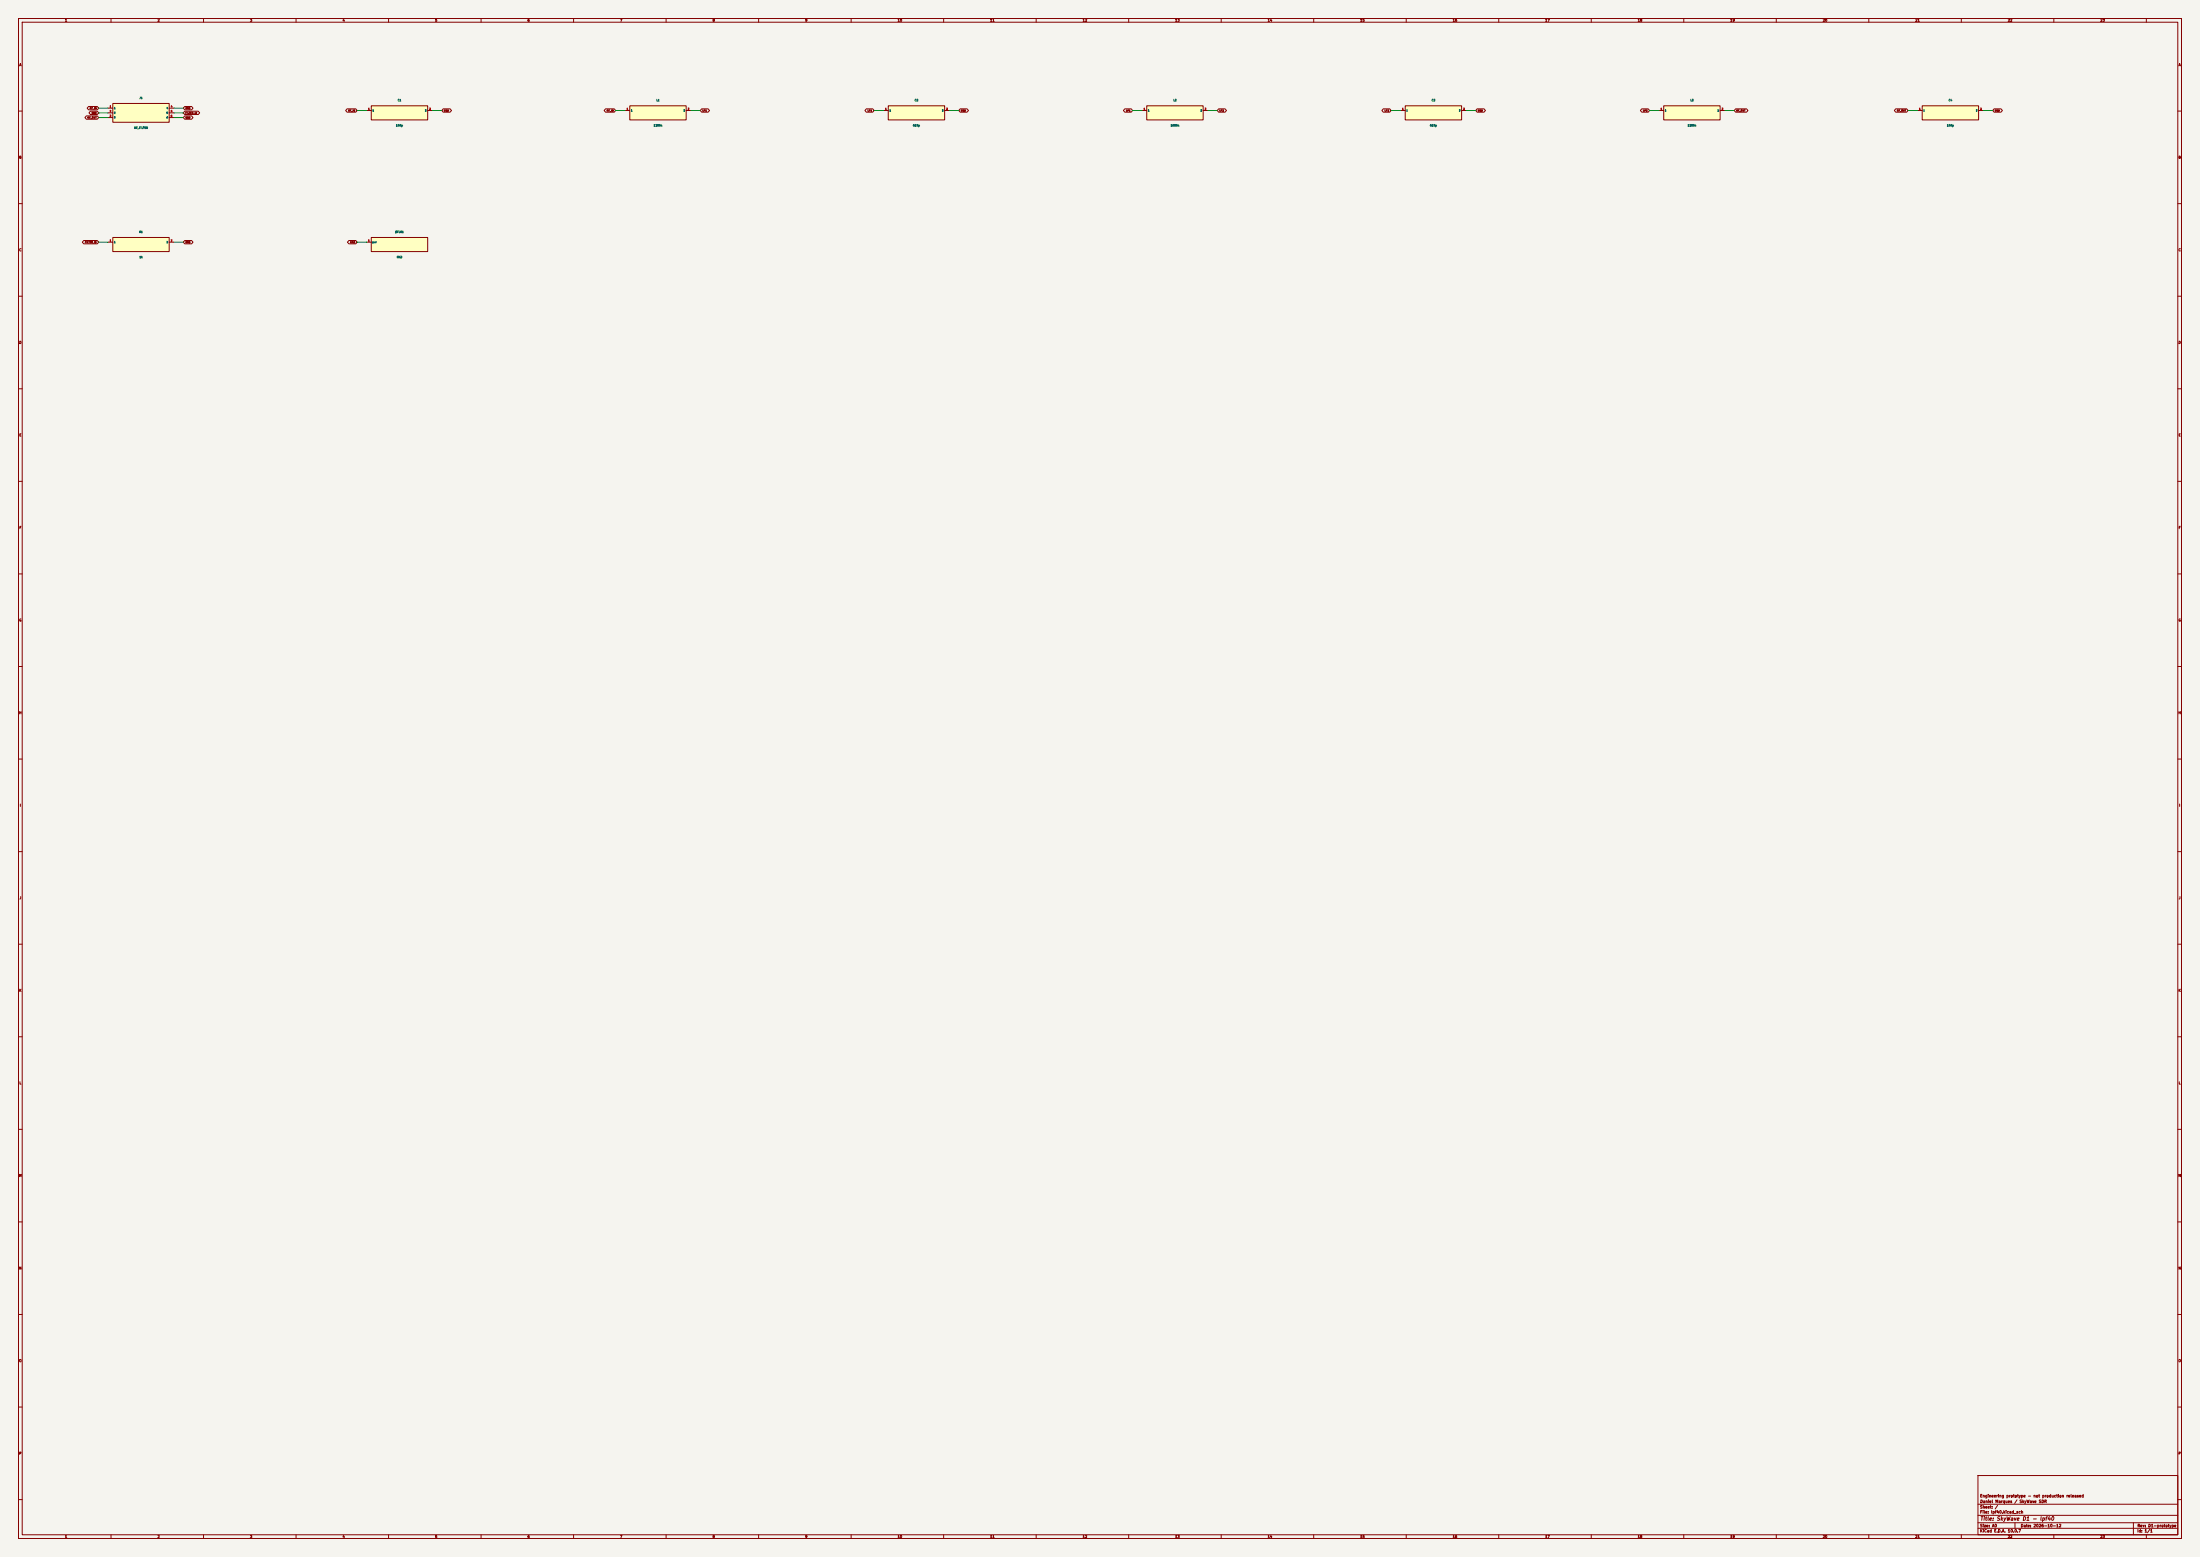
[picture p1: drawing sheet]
(kicad_sch (version 20230121) (generator eeschema) (paper "A0") (title_block (title "SkyWave D1 - lpf40") (date "2026-10-12") (rev "D1-prototype") (company "Daniel Marques / SkyWave SDR") (comment 1 "Engineering prototype - not production released"))
(lib_symbols
(symbol "SkyWave:lpf40_J1" (pin_names (offset 0.508)) (in_bom yes) (on_board yes)
(property "Reference" "J1" (at 0 7.62 0) (effects (font (size 1.27 1.27))))
(property "Value" "HF_FILTER" (at 0 -7.62 0) (effects (font (size 1 1))))
(symbol "lpf40_J1_0_1" (rectangle (start -15.24 5.08) (end 15.24 -5.08) (stroke (width 0.254) (type default)) (fill (type background))))
(symbol "lpf40_J1_1_1"
(pin passive line (at -17.78 2.54 0) (length 2.54) (name "1" (effects (font (size 0.9 0.9)))) (number "1" (effects (font (size 0.9 0.9)))))
(pin passive line (at -17.78 0.0 0) (length 2.54) (name "2" (effects (font (size 0.9 0.9)))) (number "2" (effects (font (size 0.9 0.9)))))
(pin passive line (at -17.78 -2.54 0) (length 2.54) (name "3" (effects (font (size 0.9 0.9)))) (number "3" (effects (font (size 0.9 0.9)))))
(pin passive line (at 17.78 2.54 180) (length 2.54) (name "4" (effects (font (size 0.9 0.9)))) (number "4" (effects (font (size 0.9 0.9)))))
(pin passive line (at 17.78 0.0 180) (length 2.54) (name "5" (effects (font (size 0.9 0.9)))) (number "5" (effects (font (size 0.9 0.9)))))
(pin passive line (at 17.78 -2.54 180) (length 2.54) (name "6" (effects (font (size 0.9 0.9)))) (number "6" (effects (font (size 0.9 0.9)))))))
(symbol "SkyWave:lpf40_C1" (pin_names (offset 0.508)) (in_bom yes) (on_board yes)
(property "Reference" "C1" (at 0 6.35 0) (effects (font (size 1.27 1.27))))
(property "Value" "150p" (at 0 -6.35 0) (effects (font (size 1 1))))
(symbol "lpf40_C1_0_1" (rectangle (start -15.24 3.81) (end 15.24 -3.81) (stroke (width 0.254) (type default)) (fill (type background))))
(symbol "lpf40_C1_1_1"
(pin passive line (at -17.78 1.27 0) (length 2.54) (name "1" (effects (font (size 0.9 0.9)))) (number "1" (effects (font (size 0.9 0.9)))))
(pin passive line (at 17.78 1.27 180) (length 2.54) (name "2" (effects (font (size 0.9 0.9)))) (number "2" (effects (font (size 0.9 0.9)))))))
(symbol "SkyWave:lpf40_L1" (pin_names (offset 0.508)) (in_bom yes) (on_board yes)
(property "Reference" "L1" (at 0 6.35 0) (effects (font (size 1.27 1.27))))
(property "Value" "1200n" (at 0 -6.35 0) (effects (font (size 1 1))))
(symbol "lpf40_L1_0_1" (rectangle (start -15.24 3.81) (end 15.24 -3.81) (stroke (width 0.254) (type default)) (fill (type background))))
(symbol "lpf40_L1_1_1"
(pin passive line (at -17.78 1.27 0) (length 2.54) (name "1" (effects (font (size 0.9 0.9)))) (number "1" (effects (font (size 0.9 0.9)))))
(pin passive line (at 17.78 1.27 180) (length 2.54) (name "2" (effects (font (size 0.9 0.9)))) (number "2" (effects (font (size 0.9 0.9)))))))
(symbol "SkyWave:lpf40_C2" (pin_names (offset 0.508)) (in_bom yes) (on_board yes)
(property "Reference" "C2" (at 0 6.35 0) (effects (font (size 1.27 1.27))))
(property "Value" "620p" (at 0 -6.35 0) (effects (font (size 1 1))))
(symbol "lpf40_C2_0_1" (rectangle (start -15.24 3.81) (end 15.24 -3.81) (stroke (width 0.254) (type default)) (fill (type background))))
(symbol "lpf40_C2_1_1"
(pin passive line (at -17.78 1.27 0) (length 2.54) (name "1" (effects (font (size 0.9 0.9)))) (number "1" (effects (font (size 0.9 0.9)))))
(pin passive line (at 17.78 1.27 180) (length 2.54) (name "2" (effects (font (size 0.9 0.9)))) (number "2" (effects (font (size 0.9 0.9)))))))
(symbol "SkyWave:lpf40_L2" (pin_names (offset 0.508)) (in_bom yes) (on_board yes)
(property "Reference" "L2" (at 0 6.35 0) (effects (font (size 1.27 1.27))))
(property "Value" "1800n" (at 0 -6.35 0) (effects (font (size 1 1))))
(symbol "lpf40_L2_0_1" (rectangle (start -15.24 3.81) (end 15.24 -3.81) (stroke (width 0.254) (type default)) (fill (type background))))
(symbol "lpf40_L2_1_1"
(pin passive line (at -17.78 1.27 0) (length 2.54) (name "1" (effects (font (size 0.9 0.9)))) (number "1" (effects (font (size 0.9 0.9)))))
(pin passive line (at 17.78 1.27 180) (length 2.54) (name "2" (effects (font (size 0.9 0.9)))) (number "2" (effects (font (size 0.9 0.9)))))))
(symbol "SkyWave:lpf40_C3" (pin_names (offset 0.508)) (in_bom yes) (on_board yes)
(property "Reference" "C3" (at 0 6.35 0) (effects (font (size 1.27 1.27))))
(property "Value" "620p" (at 0 -6.35 0) (effects (font (size 1 1))))
(symbol "lpf40_C3_0_1" (rectangle (start -15.24 3.81) (end 15.24 -3.81) (stroke (width 0.254) (type default)) (fill (type background))))
(symbol "lpf40_C3_1_1"
(pin passive line (at -17.78 1.27 0) (length 2.54) (name "1" (effects (font (size 0.9 0.9)))) (number "1" (effects (font (size 0.9 0.9)))))
(pin passive line (at 17.78 1.27 180) (length 2.54) (name "2" (effects (font (size 0.9 0.9)))) (number "2" (effects (font (size 0.9 0.9)))))))
(symbol "SkyWave:lpf40_L3" (pin_names (offset 0.508)) (in_bom yes) (on_board yes)
(property "Reference" "L3" (at 0 6.35 0) (effects (font (size 1.27 1.27))))
(property "Value" "1200n" (at 0 -6.35 0) (effects (font (size 1 1))))
(symbol "lpf40_L3_0_1" (rectangle (start -15.24 3.81) (end 15.24 -3.81) (stroke (width 0.254) (type default)) (fill (type background))))
(symbol "lpf40_L3_1_1"
(pin passive line (at -17.78 1.27 0) (length 2.54) (name "1" (effects (font (size 0.9 0.9)))) (number "1" (effects (font (size 0.9 0.9)))))
(pin passive line (at 17.78 1.27 180) (length 2.54) (name "2" (effects (font (size 0.9 0.9)))) (number "2" (effects (font (size 0.9 0.9)))))))
(symbol "SkyWave:lpf40_C4" (pin_names (offset 0.508)) (in_bom yes) (on_board yes)
(property "Reference" "C4" (at 0 6.35 0) (effects (font (size 1.27 1.27))))
(property "Value" "150p" (at 0 -6.35 0) (effects (font (size 1 1))))
(symbol "lpf40_C4_0_1" (rectangle (start -15.24 3.81) (end 15.24 -3.81) (stroke (width 0.254) (type default)) (fill (type background))))
(symbol "lpf40_C4_1_1"
(pin passive line (at -17.78 1.27 0) (length 2.54) (name "1" (effects (font (size 0.9 0.9)))) (number "1" (effects (font (size 0.9 0.9)))))
(pin passive line (at 17.78 1.27 180) (length 2.54) (name "2" (effects (font (size 0.9 0.9)))) (number "2" (effects (font (size 0.9 0.9)))))))
(symbol "SkyWave:lpf40_R1" (pin_names (offset 0.508)) (in_bom yes) (on_board yes)
(property "Reference" "R1" (at 0 6.35 0) (effects (font (size 1.27 1.27))))
(property "Value" "1k" (at 0 -6.35 0) (effects (font (size 1 1))))
(symbol "lpf40_R1_0_1" (rectangle (start -15.24 3.81) (end 15.24 -3.81) (stroke (width 0.254) (type default)) (fill (type background))))
(symbol "lpf40_R1_1_1"
(pin passive line (at -17.78 1.27 0) (length 2.54) (name "1" (effects (font (size 0.9 0.9)))) (number "1" (effects (font (size 0.9 0.9)))))
(pin passive line (at 17.78 1.27 180) (length 2.54) (name "2" (effects (font (size 0.9 0.9)))) (number "2" (effects (font (size 0.9 0.9)))))))
(symbol "SkyWave:lpf40_FLG1" (pin_names (offset 0.508)) (in_bom yes) (on_board yes)
(property "Reference" "#FLG1" (at 0 6.35 0) (effects (font (size 1.27 1.27))))
(property "Value" "GND" (at 0 -6.35 0) (effects (font (size 1 1))))
(symbol "lpf40_FLG1_0_1" (rectangle (start -15.24 3.81) (end 15.24 -3.81) (stroke (width 0.254) (type default)) (fill (type background))))
(symbol "lpf40_FLG1_1_1"
(pin power_out line (at -17.78 1.27 0) (length 2.54) (name "pwr" (effects (font (size 0.9 0.9)))) (number "1" (effects (font (size 0.9 0.9))))))))
(symbol (lib_id "SkyWave:lpf40_J1") (at 76.2 60.96 0) (unit 1) (in_bom yes) (on_board yes)
(property "Reference" "J1" (at 76.2 52.88 0) (effects (font (size 1 1)) ))
(property "Value" "HF_FILTER" (at 76.2 69.04 0) (effects (font (size 1 1)) ))
(property "Footprint" "SkyWave:Connector_PinHeader_2.54mm_PinHeader_2x03_P2.54mm_Vertical" (at 76.2 60.96 0) (effects (font (size 1 1)) hide))
(property "Datasheet" "samtec_headers" (at 76.2 60.96 0) (effects (font (size 1 1)) hide))
(property "MPN" "Samtec TSW-003-07-D-S" (at 76.2 60.96 0) (effects (font (size 1 1)) hide))
(pin "1")
(pin "2")
(pin "3")
(pin "4")
(pin "5")
(pin "6"))
(wire (pts (xy 58.42 58.42) (xy 53.34 58.42)) (stroke (width 0) (type default)))
(global_label "RF_IN" (shape bidirectional) (at 53.34 58.42 180) (effects (font (size 0.9 0.9)) (justify right)))
(wire (pts (xy 58.42 60.96) (xy 53.34 60.96)) (stroke (width 0) (type default)))
(global_label "GND" (shape bidirectional) (at 53.34 60.96 180) (effects (font (size 0.9 0.9)) (justify right)))
(wire (pts (xy 58.42 63.5) (xy 53.34 63.5)) (stroke (width 0) (type default)))
(global_label "RF_OUT" (shape bidirectional) (at 53.34 63.5 180) (effects (font (size 0.9 0.9)) (justify right)))
(wire (pts (xy 93.98 58.42) (xy 99.06 58.42)) (stroke (width 0) (type default)))
(global_label "GND" (shape bidirectional) (at 99.06 58.42 0) (effects (font (size 0.9 0.9)) (justify left)))
(wire (pts (xy 93.98 60.96) (xy 99.06 60.96)) (stroke (width 0) (type default)))
(global_label "FILTER_ID" (shape bidirectional) (at 99.06 60.96 0) (effects (font (size 0.9 0.9)) (justify left)))
(wire (pts (xy 93.98 63.5) (xy 99.06 63.5)) (stroke (width 0) (type default)))
(global_label "GND" (shape bidirectional) (at 99.06 63.5 0) (effects (font (size 0.9 0.9)) (justify left)))
(symbol (lib_id "SkyWave:lpf40_C1") (at 215.89999999999998 60.96 0) (unit 1) (in_bom yes) (on_board yes)
(property "Reference" "C1" (at 215.89999999999998 54.15 0) (effects (font (size 1 1)) ))
(property "Value" "150p" (at 215.89999999999998 67.77 0) (effects (font (size 1 1)) ))
(property "Footprint" "SkyWave:Capacitor_SMD_C_0603_1608Metric" (at 215.89999999999998 60.96 0) (effects (font (size 1 1)) hide))
(property "Datasheet" "kemet_capacitors" (at 215.89999999999998 60.96 0) (effects (font (size 1 1)) hide))
(property "MPN" "KEMET 0603 C0G 25V; 150p; 5% RF/10% decoupling" (at 215.89999999999998 60.96 0) (effects (font (size 1 1)) hide))
(pin "1")
(pin "2"))
(wire (pts (xy 198.11999999999998 59.69) (xy 193.03999999999996 59.69)) (stroke (width 0) (type default)))
(global_label "RF_IN" (shape bidirectional) (at 193.03999999999996 59.69 180) (effects (font (size 0.9 0.9)) (justify right)))
(wire (pts (xy 233.67999999999998 59.69) (xy 238.76 59.69)) (stroke (width 0) (type default)))
(global_label "GND" (shape bidirectional) (at 238.76 59.69 0) (effects (font (size 0.9 0.9)) (justify left)))
(symbol (lib_id "SkyWave:lpf40_L1") (at 355.59999999999997 60.96 0) (unit 1) (in_bom yes) (on_board yes)
(property "Reference" "L1" (at 355.59999999999997 54.15 0) (effects (font (size 1 1)) ))
(property "Value" "1200n" (at 355.59999999999997 67.77 0) (effects (font (size 1 1)) ))
(property "Footprint" "SkyWave:Inductor_SMD_L_0805_2012Metric" (at 355.59999999999997 60.96 0) (effects (font (size 1 1)) hide))
(property "Datasheet" "rf_inductor" (at 355.59999999999997 60.96 0) (effects (font (size 1 1)) hide))
(property "MPN" "0805CS-122XJRC" (at 355.59999999999997 60.96 0) (effects (font (size 1 1)) hide))
(pin "1")
(pin "2"))
(wire (pts (xy 337.81999999999994 59.69) (xy 332.73999999999995 59.69)) (stroke (width 0) (type default)))
(global_label "RF_IN" (shape bidirectional) (at 332.73999999999995 59.69 180) (effects (font (size 0.9 0.9)) (justify right)))
(wire (pts (xy 373.38 59.69) (xy 378.46 59.69)) (stroke (width 0) (type default)))
(global_label "LP1" (shape bidirectional) (at 378.46 59.69 0) (effects (font (size 0.9 0.9)) (justify left)))
(symbol (lib_id "SkyWave:lpf40_C2") (at 495.29999999999995 60.96 0) (unit 1) (in_bom yes) (on_board yes)
(property "Reference" "C2" (at 495.29999999999995 54.15 0) (effects (font (size 1 1)) ))
(property "Value" "620p" (at 495.29999999999995 67.77 0) (effects (font (size 1 1)) ))
(property "Footprint" "SkyWave:Capacitor_SMD_C_0603_1608Metric" (at 495.29999999999995 60.96 0) (effects (font (size 1 1)) hide))
(property "Datasheet" "kemet_capacitors" (at 495.29999999999995 60.96 0) (effects (font (size 1 1)) hide))
(property "MPN" "KEMET 0603 C0G 25V; 620p; 5% RF/10% decoupling" (at 495.29999999999995 60.96 0) (effects (font (size 1 1)) hide))
(pin "1")
(pin "2"))
(wire (pts (xy 477.52 59.69) (xy 472.44 59.69)) (stroke (width 0) (type default)))
(global_label "LP1" (shape bidirectional) (at 472.44 59.69 180) (effects (font (size 0.9 0.9)) (justify right)))
(wire (pts (xy 513.0799999999999 59.69) (xy 518.16 59.69)) (stroke (width 0) (type default)))
(global_label "GND" (shape bidirectional) (at 518.16 59.69 0) (effects (font (size 0.9 0.9)) (justify left)))
(symbol (lib_id "SkyWave:lpf40_L2") (at 635.0 60.96 0) (unit 1) (in_bom yes) (on_board yes)
(property "Reference" "L2" (at 635.0 54.15 0) (effects (font (size 1 1)) ))
(property "Value" "1800n" (at 635.0 67.77 0) (effects (font (size 1 1)) ))
(property "Footprint" "SkyWave:Inductor_SMD_L_0805_2012Metric" (at 635.0 60.96 0) (effects (font (size 1 1)) hide))
(property "Datasheet" "rf_inductor" (at 635.0 60.96 0) (effects (font (size 1 1)) hide))
(property "MPN" "0805CS-182XJRC" (at 635.0 60.96 0) (effects (font (size 1 1)) hide))
(pin "1")
(pin "2"))
(wire (pts (xy 617.22 59.69) (xy 612.14 59.69)) (stroke (width 0) (type default)))
(global_label "LP1" (shape bidirectional) (at 612.14 59.69 180) (effects (font (size 0.9 0.9)) (justify right)))
(wire (pts (xy 652.78 59.69) (xy 657.86 59.69)) (stroke (width 0) (type default)))
(global_label "LP2" (shape bidirectional) (at 657.86 59.69 0) (effects (font (size 0.9 0.9)) (justify left)))
(symbol (lib_id "SkyWave:lpf40_C3") (at 774.7 60.96 0) (unit 1) (in_bom yes) (on_board yes)
(property "Reference" "C3" (at 774.7 54.15 0) (effects (font (size 1 1)) ))
(property "Value" "620p" (at 774.7 67.77 0) (effects (font (size 1 1)) ))
(property "Footprint" "SkyWave:Capacitor_SMD_C_0603_1608Metric" (at 774.7 60.96 0) (effects (font (size 1 1)) hide))
(property "Datasheet" "kemet_capacitors" (at 774.7 60.96 0) (effects (font (size 1 1)) hide))
(property "MPN" "KEMET 0603 C0G 25V; 620p; 5% RF/10% decoupling" (at 774.7 60.96 0) (effects (font (size 1 1)) hide))
(pin "1")
(pin "2"))
(wire (pts (xy 756.9200000000001 59.69) (xy 751.84 59.69)) (stroke (width 0) (type default)))
(global_label "LP2" (shape bidirectional) (at 751.84 59.69 180) (effects (font (size 0.9 0.9)) (justify right)))
(wire (pts (xy 792.48 59.69) (xy 797.5600000000001 59.69)) (stroke (width 0) (type default)))
(global_label "GND" (shape bidirectional) (at 797.5600000000001 59.69 0) (effects (font (size 0.9 0.9)) (justify left)))
(symbol (lib_id "SkyWave:lpf40_L3") (at 914.4 60.96 0) (unit 1) (in_bom yes) (on_board yes)
(property "Reference" "L3" (at 914.4 54.15 0) (effects (font (size 1 1)) ))
(property "Value" "1200n" (at 914.4 67.77 0) (effects (font (size 1 1)) ))
(property "Footprint" "SkyWave:Inductor_SMD_L_0805_2012Metric" (at 914.4 60.96 0) (effects (font (size 1 1)) hide))
(property "Datasheet" "rf_inductor" (at 914.4 60.96 0) (effects (font (size 1 1)) hide))
(property "MPN" "0805CS-122XJRC" (at 914.4 60.96 0) (effects (font (size 1 1)) hide))
(pin "1")
(pin "2"))
(wire (pts (xy 896.62 59.69) (xy 891.54 59.69)) (stroke (width 0) (type default)))
(global_label "LP2" (shape bidirectional) (at 891.54 59.69 180) (effects (font (size 0.9 0.9)) (justify right)))
(wire (pts (xy 932.18 59.69) (xy 937.26 59.69)) (stroke (width 0) (type default)))
(global_label "RF_OUT" (shape bidirectional) (at 937.26 59.69 0) (effects (font (size 0.9 0.9)) (justify left)))
(symbol (lib_id "SkyWave:lpf40_C4") (at 1054.1 60.96 0) (unit 1) (in_bom yes) (on_board yes)
(property "Reference" "C4" (at 1054.1 54.15 0) (effects (font (size 1 1)) ))
(property "Value" "150p" (at 1054.1 67.77 0) (effects (font (size 1 1)) ))
(property "Footprint" "SkyWave:Capacitor_SMD_C_0603_1608Metric" (at 1054.1 60.96 0) (effects (font (size 1 1)) hide))
(property "Datasheet" "kemet_capacitors" (at 1054.1 60.96 0) (effects (font (size 1 1)) hide))
(property "MPN" "KEMET 0603 C0G 25V; 150p; 5% RF/10% decoupling" (at 1054.1 60.96 0) (effects (font (size 1 1)) hide))
(pin "1")
(pin "2"))
(wire (pts (xy 1036.32 59.69) (xy 1031.24 59.69)) (stroke (width 0) (type default)))
(global_label "RF_OUT" (shape bidirectional) (at 1031.24 59.69 180) (effects (font (size 0.9 0.9)) (justify right)))
(wire (pts (xy 1071.8799999999999 59.69) (xy 1076.9599999999998 59.69)) (stroke (width 0) (type default)))
(global_label "GND" (shape bidirectional) (at 1076.9599999999998 59.69 0) (effects (font (size 0.9 0.9)) (justify left)))
(symbol (lib_id "SkyWave:lpf40_R1") (at 76.2 132.08 0) (unit 1) (in_bom yes) (on_board yes)
(property "Reference" "R1" (at 76.2 125.27000000000001 0) (effects (font (size 1 1)) ))
(property "Value" "1k" (at 76.2 138.89000000000001 0) (effects (font (size 1 1)) ))
(property "Footprint" "SkyWave:Resistor_SMD_R_0603_1608Metric" (at 76.2 132.08 0) (effects (font (size 1 1)) hide))
(property "Datasheet" "vishay_resistors" (at 76.2 132.08 0) (effects (font (size 1 1)) hide))
(property "MPN" "CRCW0603 series; value=1k; 1%" (at 76.2 132.08 0) (effects (font (size 1 1)) hide))
(pin "1")
(pin "2"))
(wire (pts (xy 58.42 130.81) (xy 53.34 130.81)) (stroke (width 0) (type default)))
(global_label "FILTER_ID" (shape bidirectional) (at 53.34 130.81 180) (effects (font (size 0.9 0.9)) (justify right)))
(wire (pts (xy 93.98 130.81) (xy 99.06 130.81)) (stroke (width 0) (type default)))
(global_label "GND" (shape bidirectional) (at 99.06 130.81 0) (effects (font (size 0.9 0.9)) (justify left)))
(symbol (lib_id "SkyWave:lpf40_FLG1") (at 215.89999999999998 132.08 0) (unit 1) (in_bom no) (on_board no)
(property "Reference" "#FLG1" (at 215.89999999999998 125.27000000000001 0) (effects (font (size 1 1)) ))
(property "Value" "GND" (at 215.89999999999998 138.89000000000001 0) (effects (font (size 1 1)) ))
(property "Footprint" "" (at 215.89999999999998 132.08 0) (effects (font (size 1 1)) hide))
(property "Datasheet" "" (at 215.89999999999998 132.08 0) (effects (font (size 1 1)) hide))
(property "MPN" "GND" (at 215.89999999999998 132.08 0) (effects (font (size 1 1)) hide))
(pin "1"))
(wire (pts (xy 198.11999999999998 130.81) (xy 193.03999999999996 130.81)) (stroke (width 0) (type default)))
(global_label "GND" (shape bidirectional) (at 193.03999999999996 130.81 180) (effects (font (size 0.9 0.9)) (justify right)))
(sheet_instances (path "" (page "1"))))
